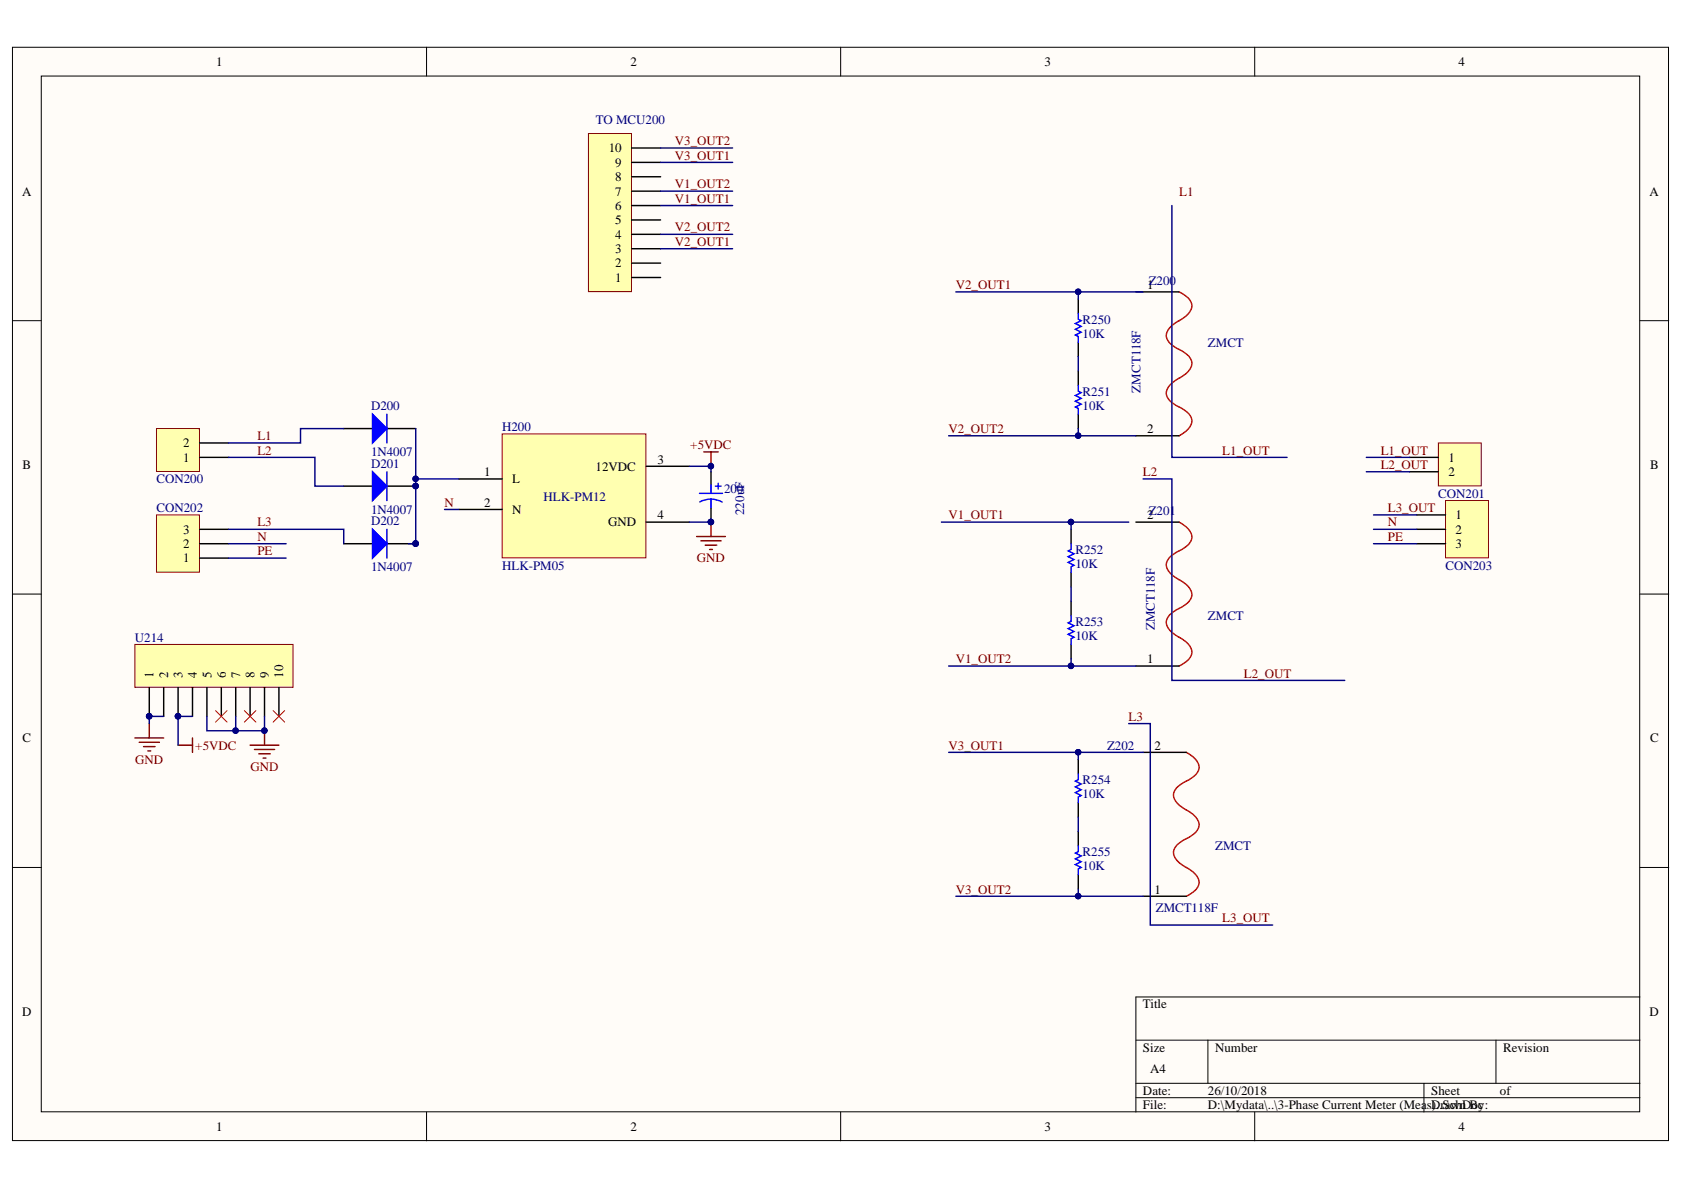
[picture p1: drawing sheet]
<svg xmlns="http://www.w3.org/2000/svg" width="297mm" height="210mm" viewBox="0 0 297 210" stroke-linecap="round" stroke-linejoin="round" font-family="sans-serif">
<g fill="#fffcf8" stroke="#000" stroke-width=".18">
<path d="M2.2 8.3h292.1v192.9h-292.1z"/>
<path d="M7.3 13.4h281.9v182.7h-281.9z"/>
</g>
<g fill="none" stroke="#000" stroke-width=".18">
<path d="M75.2 8.3v5.1M148.3 8.3v5.1M221.3 8.3v5.1M2.2 56.6h5.1M289.3 56.6h5.1M2.2 104.8h5.1M289.3 104.8h5.1M2.2 153h5.1M289.3 153h5.1M289.3 175.9h-88.9v20.3M75.2 196.2v5M148.3 196.2v5"/>
<path d="M200.4 183.5h88.9M200.4 191.1h88.9M200.4 193.6h88.9M213.1 183.5v7.6M221.3 196.2v5M251.2 191.1v5.1M263.9 183.5v7.6"/>
</g>
<path d="M27.6 90.8h7.6v10.1h-7.6z" fill="#ffffb0" stroke="#800000" stroke-width=".18"/>
<path d="M35.2 98.4h5.1M35.2 95.9h5.1M35.2 93.4h5.1" fill="none" stroke="#000" stroke-width=".25"/>
<path d="M27.6 75.6h7.6v7.6h-7.6z" fill="#ffffb0" stroke="#800000" stroke-width=".18"/>
<path d="M35.2 78.1h5.1M60.6 75.6h5.1M68.3 75.6h5M35.2 80.7h5.1" fill="none" stroke="#000" stroke-width=".25"/>
<path d="M65.7 73.1l2.6 2.5-2.6 2.5z" fill="#00f"/>
<path d="M65.7 73.1l2.6 2.5-2.6 2.5zM68.3 73.1v5" fill="none" stroke="#00f" stroke-width=".25"/>
<path d="M60.6 85.8h5.1M68.3 85.8h5" fill="none" stroke="#000" stroke-width=".25"/>
<circle cx="73.3" cy="85.7" r=".48" fill="#000080" stroke="#000080" stroke-width=".18"/>
<path d="M65.7 83.2l2.6 2.6-2.6 2.5z" fill="#00f"/>
<path d="M65.7 83.2l2.6 2.6-2.6 2.5zM68.3 83.2v5.1" fill="none" stroke="#00f" stroke-width=".25"/>
<circle cx="73.3" cy="85.7" r=".48" fill="#000080" stroke="#000080" stroke-width=".18"/>
<path d="M60.6 95.9h5.1M68.3 95.9h5" fill="none" stroke="#000" stroke-width=".25"/>
<path d="M65.7 93.4l2.6 2.5-2.6 2.5z" fill="#00f"/>
<path d="M65.7 93.4l2.6 2.5-2.6 2.5zM68.3 93.4v5" fill="none" stroke="#00f" stroke-width=".25"/>
<path d="M88.6 76.5h25.3v21.9h-25.3z" fill="#ffffb0" stroke="#800000" stroke-width=".18"/>
<path d="M81 84.5h7.6M81 89.9h7.6M114 82.2h7.6M114 92.1h7.6" fill="none" stroke="#000" stroke-width=".25"/>
<path d="M123.4 87h4M125.4 88l1.2 .2 .8 .4M125.4 85.5v1.5" fill="none" stroke="#00f" stroke-width=".25"/>
<path d="M124.1 79.7h2.6M125.4 79.7v2.5M122.9 94.6h5.1M123.6 95.4h3.6M124.4 96.2h2M125.2 96.9h.5M125.4 92.1v2.5" fill="none" stroke="#800000" stroke-width=".25"/>
<path d="M23.8 113.7h27.9v7.5h-27.9z" fill="#ffffb0" stroke="#800000" stroke-width=".18"/>
<path d="M31.4 121.3v5.1M34 121.3v5.1M36.5 121.3v5.1M39 121.3v5.1M41.6 121.3v5.1M44.1 121.3v5.1M46.7 121.3v5.1M49.2 121.3v5.1" fill="none" stroke="#000" stroke-width=".25"/>
<g fill="#000080" stroke="#000080" stroke-width=".18">
<circle cx="31.4" cy="126.3" r=".48"/>
<circle cx="46.6" cy="128.9" r=".48"/>
</g>
<path d="M23.8 130.2h5.1M24.6 130.9h3.5M25.3 131.7h2M26.1 132.5h.5M26.3 127.6v2.6M31.4 131.4h2.6M34 130.2v2.5M44.1 131.4h5.1M44.9 132.2h3.5M45.6 133h2.1M46.4 133.7h.5M46.7 128.9v2.5" fill="none" stroke="#800000" stroke-width=".25"/>
<path d="M38 125.3l2.1 2.1M40.1 125.3l-2.1 2.1M43.1 125.3l2 2.1M45.1 125.3l-2 2.1M48.2 125.3l2 2.1M50.2 125.3l-2 2.1" fill="none" stroke="#f00" stroke-width=".18"/>
<path d="M103.8 23.6h7.6v27.8h-7.6z" fill="#ffffb0" stroke="#800000" stroke-width=".18"/>
<path d="M111.4 38.8h5.1M111.4 36.3h5.1M111.4 33.7h5.1M111.4 31.2h5.1M111.4 28.6h5.1M111.4 26.1h5.1M111.4 48.9h5.1M111.4 46.4h5.1M111.4 43.9h5.1M111.4 41.3h5.1" fill="none" stroke="#000" stroke-width=".25"/>
<path d="M253.7 78.1h7.6v7.6h-7.6z" fill="#ffffb0" stroke="#800000" stroke-width=".18"/>
<path d="M248.6 80.7h5.1M248.6 83.2h5.1" fill="none" stroke="#000" stroke-width=".25"/>
<path d="M255 88.3h7.5v10.1h-7.5z" fill="#ffffb0" stroke="#800000" stroke-width=".18"/>
<g fill="none" stroke="#000" stroke-width=".25">
<path d="M190.2 52.8v2.5M200.4 51.5h7.6M190.2 60.4v2.5M190.2 65.4v2.6M190.2 73.1v2.5M200.4 76.9h7.6M188.9 93.4v2.5M200.4 92.1h7.6M249.9 90.8h5.1M249.9 93.4h5.1M249.9 95.9h5.1M188.9 101v2.5"/>
<path d="M188.9 106.1v2.5M188.9 113.7v2.5M200.4 117.5h7.6M190.2 134v2.5M201.6 132.7h7.6M190.2 141.6v2.5M190.2 146.7v2.5M190.2 154.3v2.5M201.6 158.1h7.6"/>
</g>
<path d="M208 51.5a3.8 3.8 0 0 1 2.2 2.1 2.94 2.94 0 0 1-1.8 2.7l-.4 .3a4.5 4.5 0 0 0-2.3 2.3 2.31 2.31 0 0 0 1.4 2.3 7.2 7.2 0 0 1 2.9 2.1 2.16 2.16 0 0 1-1 2.8l-1 .6a4.5 4.5 0 0 0-2.3 2.4 2.31 2.31 0 0 0 1.4 2.2 7.2 7.2 0 0 1 2.9 2.1 2.16 2.16 0 0 1-1 2.8l-1 .7M208 92.1a4.5 4.5 0 0 1 2.2 2.4 2.31 2.31 0 0 1-1.4 2.2 7.2 7.2 0 0 0-2.9 2.1 2.16 2.16 0 0 0 1.1 2.8l1 .6a4.5 4.5 0 0 1 2.2 2.4 2.31 2.31 0 0 1-1.4 2.2 7.2 7.2 0 0 0-2.9 2.2 2.16 2.16 0 0 0 1.1 2.7l1 .7a4.5 4.5 0 0 1 2.2 2.4 2.31 2.31 0 0 1-1.4 2.2l-.8 .5M209.2 132.7a4.5 4.5 0 0 1 2.3 2.4 2.31 2.31 0 0 1-1.4 2.2 7.2 7.2 0 0 0-2.9 2.1 2.16 2.16 0 0 0 1 2.8l1 .7a4.5 4.5 0 0 1 2.3 2.3 2.31 2.31 0 0 1-1.4 2.3 7.2 7.2 0 0 0-2.9 2.1 2.16 2.16 0 0 0 1 2.8l1 .6a4.5 4.5 0 0 1 2.3 2.4 2.31 2.31 0 0 1-1.4 2.2l-.9 .5" fill="none" stroke="#f00" stroke-width=".25"/>
<path d="M190.2 55.3v1l.5 .3-1 .5 1 .5-1 .5 1 .5-1 .5 .5 .3v1M190.2 68v1l.5 .3-1 .5 1 .5-1 .5 1 .5-1 .5 .5 .2v1.1M188.9 95.9v1l-.5 .3 1 .5-1 .5 1 .5-1 .5 1 .5-.5 .3v1M188.9 108.6v1l-.5 .3 1 .5-1 .5 1 .5-1 .5 1 .5-.5 .3v1M190.2 136.5v1l-.5 .3 1 .5-1 .5 1 .5-1 .5 1 .5-.5 .3v1M190.2 149.2v1l-.5 .3 1 .5-1 .5 1 .5-1 .5 1 .5-.5 .3v1" fill="none" stroke="#00f" stroke-width=".25"/>
<g fill="none" stroke="#000080" stroke-width=".25">
<path d="M116.5 36.3h12.7M116.5 33.7h12.7M116.5 28.6h12.7M116.5 26.1h12.7M206.7 36.3v44.4h20.3M116.5 43.9h12.7M116.5 41.3h12.7M168.6 51.5h21.6M201.6 51.5h-11.4v1.3M60.6 75.6h-7.6v2.5h-12.7M73.3 75.6v20.3M167.3 76.9h22.9"/>
<path d="M190.2 75.6v1.3h10.2M190.2 62.9v2.5M40.3 80.7h15.2v5.1h5.1M40.3 93.4h20.3v2.5M40.3 95.9h10.2M40.3 98.4h10.2M73.3 84.5h7.7M78.4 89.9h2.6M121.6 82.2h3.8v1M121.6 92.1h3.8M166.1 92.1h22.8M199.1 92.1h-10.2v1.3"/>
<path d="M201.6 84.5h5.1v35.5h30.5M241 80.7h7.6M241 83.2h7.6M242.3 95.9h7.6M242.3 90.8h7.6M242.3 93.4h7.6M167.3 117.5h21.6M188.9 116.2v1.3h11.5M188.9 103.5v2.6M28.9 126.4h-2.6v1.2M34 126.4h-2.6v5M36.5 126.4v2.5h10.2v-2.5"/>
<path d="M41.6 126.4v2.5M167.3 132.7h22.9M199.1 127.6h3.8v35.6h21.6M201.6 132.7h-11.4v1.3M168.6 158.1h21.6M190.2 156.8v1.3h11.4M190.2 144.1v2.6"/>
</g>
<g fill="#000080" stroke="#000080" stroke-width=".18">
<circle cx="31.4" cy="126.3" r=".48"/>
<circle cx="41.6" cy="128.9" r=".48"/>
<circle cx="73.3" cy="84.5" r=".48"/>
<circle cx="73.3" cy="85.7" r=".48"/>
<circle cx="46.6" cy="128.9" r=".48"/>
<circle cx="190.2" cy="132.7" r=".48"/>
<circle cx="190.2" cy="158.1" r=".48"/>
<circle cx="188.9" cy="92.1" r=".48"/>
<circle cx="188.9" cy="117.5" r=".48"/>
<circle cx="190.2" cy="76.8" r=".48"/>
<circle cx="190.2" cy="51.5" r=".48"/>
</g>
<text font-size="6" fill="#000080" x="25.4" y="125.2">PIU21401</text>
<g font-size="3.9" fill="#000080">
<text x="124.5" y="85.2">PI20001</text>
<text x="124.5" y="91.6">PI20002</text>
</g>
<g font-size="2.3">
<text x="38.1" y="11.6">1</text>
<text x="111.2" y="11.6">2</text>
<text x="184.2" y="11.6">3</text>
<text x="257.2" y="11.6">4</text>
<text x="107.4" y="26.9">10</text>
<text x="108.5" y="29.4">9</text>
<text x="3.9" y="34.5">A</text>
<text x="108.5" y="34.5">7</text>
<text x="108.5" y="32">8</text>
<text x="291" y="34.5">A</text>
<text x="108.5" y="39.6">5</text>
<text x="108.5" y="37">6</text>
<text x="108.5" y="47.2">2</text>
<text x="108.5" y="44.6">3</text>
<text x="108.5" y="42.1">4</text>
<text x="108.5" y="49.7">1</text>
<text x="202.4" y="51">1</text>
<text x="202.4" y="76.4">2</text>
<text x="4" y="82.7">B</text>
<text x="32.3" y="81.5">1</text>
<text x="32.3" y="78.9">2</text>
<text x="85.4" y="84">1</text>
<text x="105.1" y="83">12VDC</text>
<text x="116" y="81.8">3</text>
<text x="255.5" y="81.5">1</text>
<text x="255.5" y="84">2</text>
<text x="291.1" y="82.7">B</text>
<text x="85.4" y="89.4">2</text>
<text x="90.3" y="85.3">L</text>
<text x="32.3" y="94.1">3</text>
<text x="90.3" y="90.7">N</text>
<text x="107.3" y="92.9">GND</text>
<text x="116" y="91.6">4</text>
<text x="202.4" y="91.6">2</text>
<text x="256.7" y="91.6">1</text>
<text x="256.7" y="94.1">2</text>
<text x="32.3" y="99.2">1</text>
<text x="32.3" y="96.7">2</text>
<text x="256.7" y="96.7">3</text>
<text x="27.1" y="119.5" transform="rotate(-90 27.1 119.5)">1</text>
<text x="29.6" y="119.5" transform="rotate(-90 29.6 119.5)">2</text>
<text x="32.2" y="119.5" transform="rotate(-90 32.2 119.5)">3</text>
<text x="34.7" y="119.5" transform="rotate(-90 34.7 119.5)">4</text>
<text x="37.3" y="119.5" transform="rotate(-90 37.3 119.5)">5</text>
<text x="39.8" y="119.5" transform="rotate(-90 39.8 119.5)">6</text>
<text x="42.4" y="119.5" transform="rotate(-90 42.4 119.5)">7</text>
<text x="44.9" y="119.5" transform="rotate(-90 44.9 119.5)">8</text>
<text x="47.4" y="119.5" transform="rotate(-90 47.4 119.5)">9</text>
<text x="50" y="119.5" transform="rotate(-90 50 119.5)">10</text>
<text x="202.4" y="117">1</text>
<text x="4" y="131">C</text>
<text x="291.1" y="131">C</text>
<text x="203.6" y="132.2">2</text>
<text x="203.6" y="157.6">1</text>
<text x="3.9" y="179.1">D</text>
<text x="201.6" y="177.9">Title</text>
<text x="291" y="179.1">D</text>
<text x="201.6" y="185.5">Size</text>
<text x="214.3" y="185.5">Number</text>
<text x="265.2" y="185.5">Revision</text>
<text x="202.9" y="189.3">A4</text>
<text x="201.6" y="193.1">Date:</text>
<text x="201.6" y="195.7">File:</text>
<text x="213.1" y="193.1">26/10/2018</text>
<text x="213.1" y="195.7">D:\Mydata\..\3-Phase Current Meter (Meas)..SchDoc</text>
<text x="252.4" y="193.1">Sheet</text>
<text x="252.4" y="195.7">Drawn By:</text>
<text x="264.6" y="193.1">of</text>
<text x="38.1" y="199.5">1</text>
<text x="111.2" y="199.5">2</text>
<text x="184.2" y="199.5">3</text>
<text x="257.2" y="199.5">4</text>
</g>
<g font-size="2.3" fill="#000080">
<text x="105.1" y="21.8">TO MCU200</text>
<text x="202.6" y="50.2">Z200</text>
<text x="191" y="59.6">10K</text>
<text x="191" y="57.1">R250</text>
<text x="213.1" y="61.1">ZMCT</text>
<text x="191" y="69.8">R251</text>
<text x="201.1" y="69.3" transform="rotate(-90 201.1 69.3)">ZMCT118F</text>
<text x="65.4" y="72.3">D200</text>
<text x="88.6" y="76.1">H200</text>
<text x="191" y="72.3">10K</text>
<text x="65.4" y="80.4">1N4007</text>
<text x="65.4" y="82.5">D201</text>
<text x="27.6" y="85.3">CON200</text>
<text x="95.9" y="88.4">HLK-PM12</text>
<text x="127.7" y="87">200</text>
<text x="253.7" y="87.8">CON201</text>
<text x="27.6" y="90.3">CON202</text>
<text x="65.4" y="90.6">1N4007</text>
<text x="65.4" y="92.6">D202</text>
<text x="131.3" y="90.8" transform="rotate(-90 131.3 90.8)">220uF</text>
<text x="202.6" y="90.8">Z201</text>
<text x="65.4" y="100.7">1N4007</text>
<text x="88.6" y="100.5">HLK-PM05</text>
<text x="189.7" y="100.2">10K</text>
<text x="189.7" y="97.7">R252</text>
<text x="255" y="100.5">CON203</text>
<text x="23.8" y="113.2">U214</text>
<text x="189.7" y="112.9">10K</text>
<text x="189.7" y="110.4">R253</text>
<text x="203.7" y="111.2" transform="rotate(-90 203.7 111.2)">ZMCT118F</text>
<text x="213.1" y="109.4">ZMCT</text>
<text x="195.3" y="132.2">Z202</text>
<text x="191" y="140.8">10K</text>
<text x="191" y="138.3">R254</text>
<text x="214.3" y="150">ZMCT</text>
<text x="191" y="153.5">10K</text>
<text x="191" y="151">R255</text>
<text x="203.9" y="160.9">ZMCT118F</text>
</g>
<g font-size="2.3" fill="#800000">
<text x="119" y="28.2">V3_OUT1</text>
<text x="119" y="25.6">V3_OUT2</text>
<text x="119" y="35.8">V1_OUT1</text>
<text x="119" y="33.2">V1_OUT2</text>
<text x="208" y="34.5">L1</text>
<text x="119" y="40.8">V2_OUT2</text>
<text x="119" y="43.4">V2_OUT1</text>
<text x="168.6" y="51">V2_OUT1</text>
<text x="45.4" y="77.7">L1</text>
<text x="167.3" y="76.4">V2_OUT2</text>
<text x="45.4" y="80.2">L2</text>
<text x="121.8" y="79.2">+5VDC</text>
<text x="201.6" y="84">L2</text>
<text x="215.6" y="80.2">L1_OUT</text>
<text x="243.5" y="80.2">L1_OUT</text>
<text x="243.5" y="82.7">L2_OUT</text>
<text x="78.4" y="89.4">N</text>
<text x="45.4" y="92.9">L3</text>
<text x="45.4" y="95.4">N</text>
<text x="167.3" y="91.6">V1_OUT1</text>
<text x="244.8" y="90.3">L3_OUT</text>
<text x="244.8" y="92.9">N</text>
<text x="244.8" y="95.4">PE</text>
<text x="45.4" y="97.9">PE</text>
<text x="122.9" y="99.2">GND</text>
<text x="168.6" y="117">V1_OUT2</text>
<text x="219.4" y="119.5">L2_OUT</text>
<text x="199.1" y="127.1">L3</text>
<text x="23.8" y="134.8">GND</text>
<text x="34.5" y="132.2">+5VDC</text>
<text x="44.2" y="136">GND</text>
<text x="167.3" y="132.2">V3_OUT1</text>
<text x="168.6" y="157.6">V3_OUT2</text>
<text x="215.6" y="162.7">L3_OUT</text>
</g>
<text font-size="1.4" fill="#000080" x="67.7" y="96.2">PID20202</text>
</svg>
